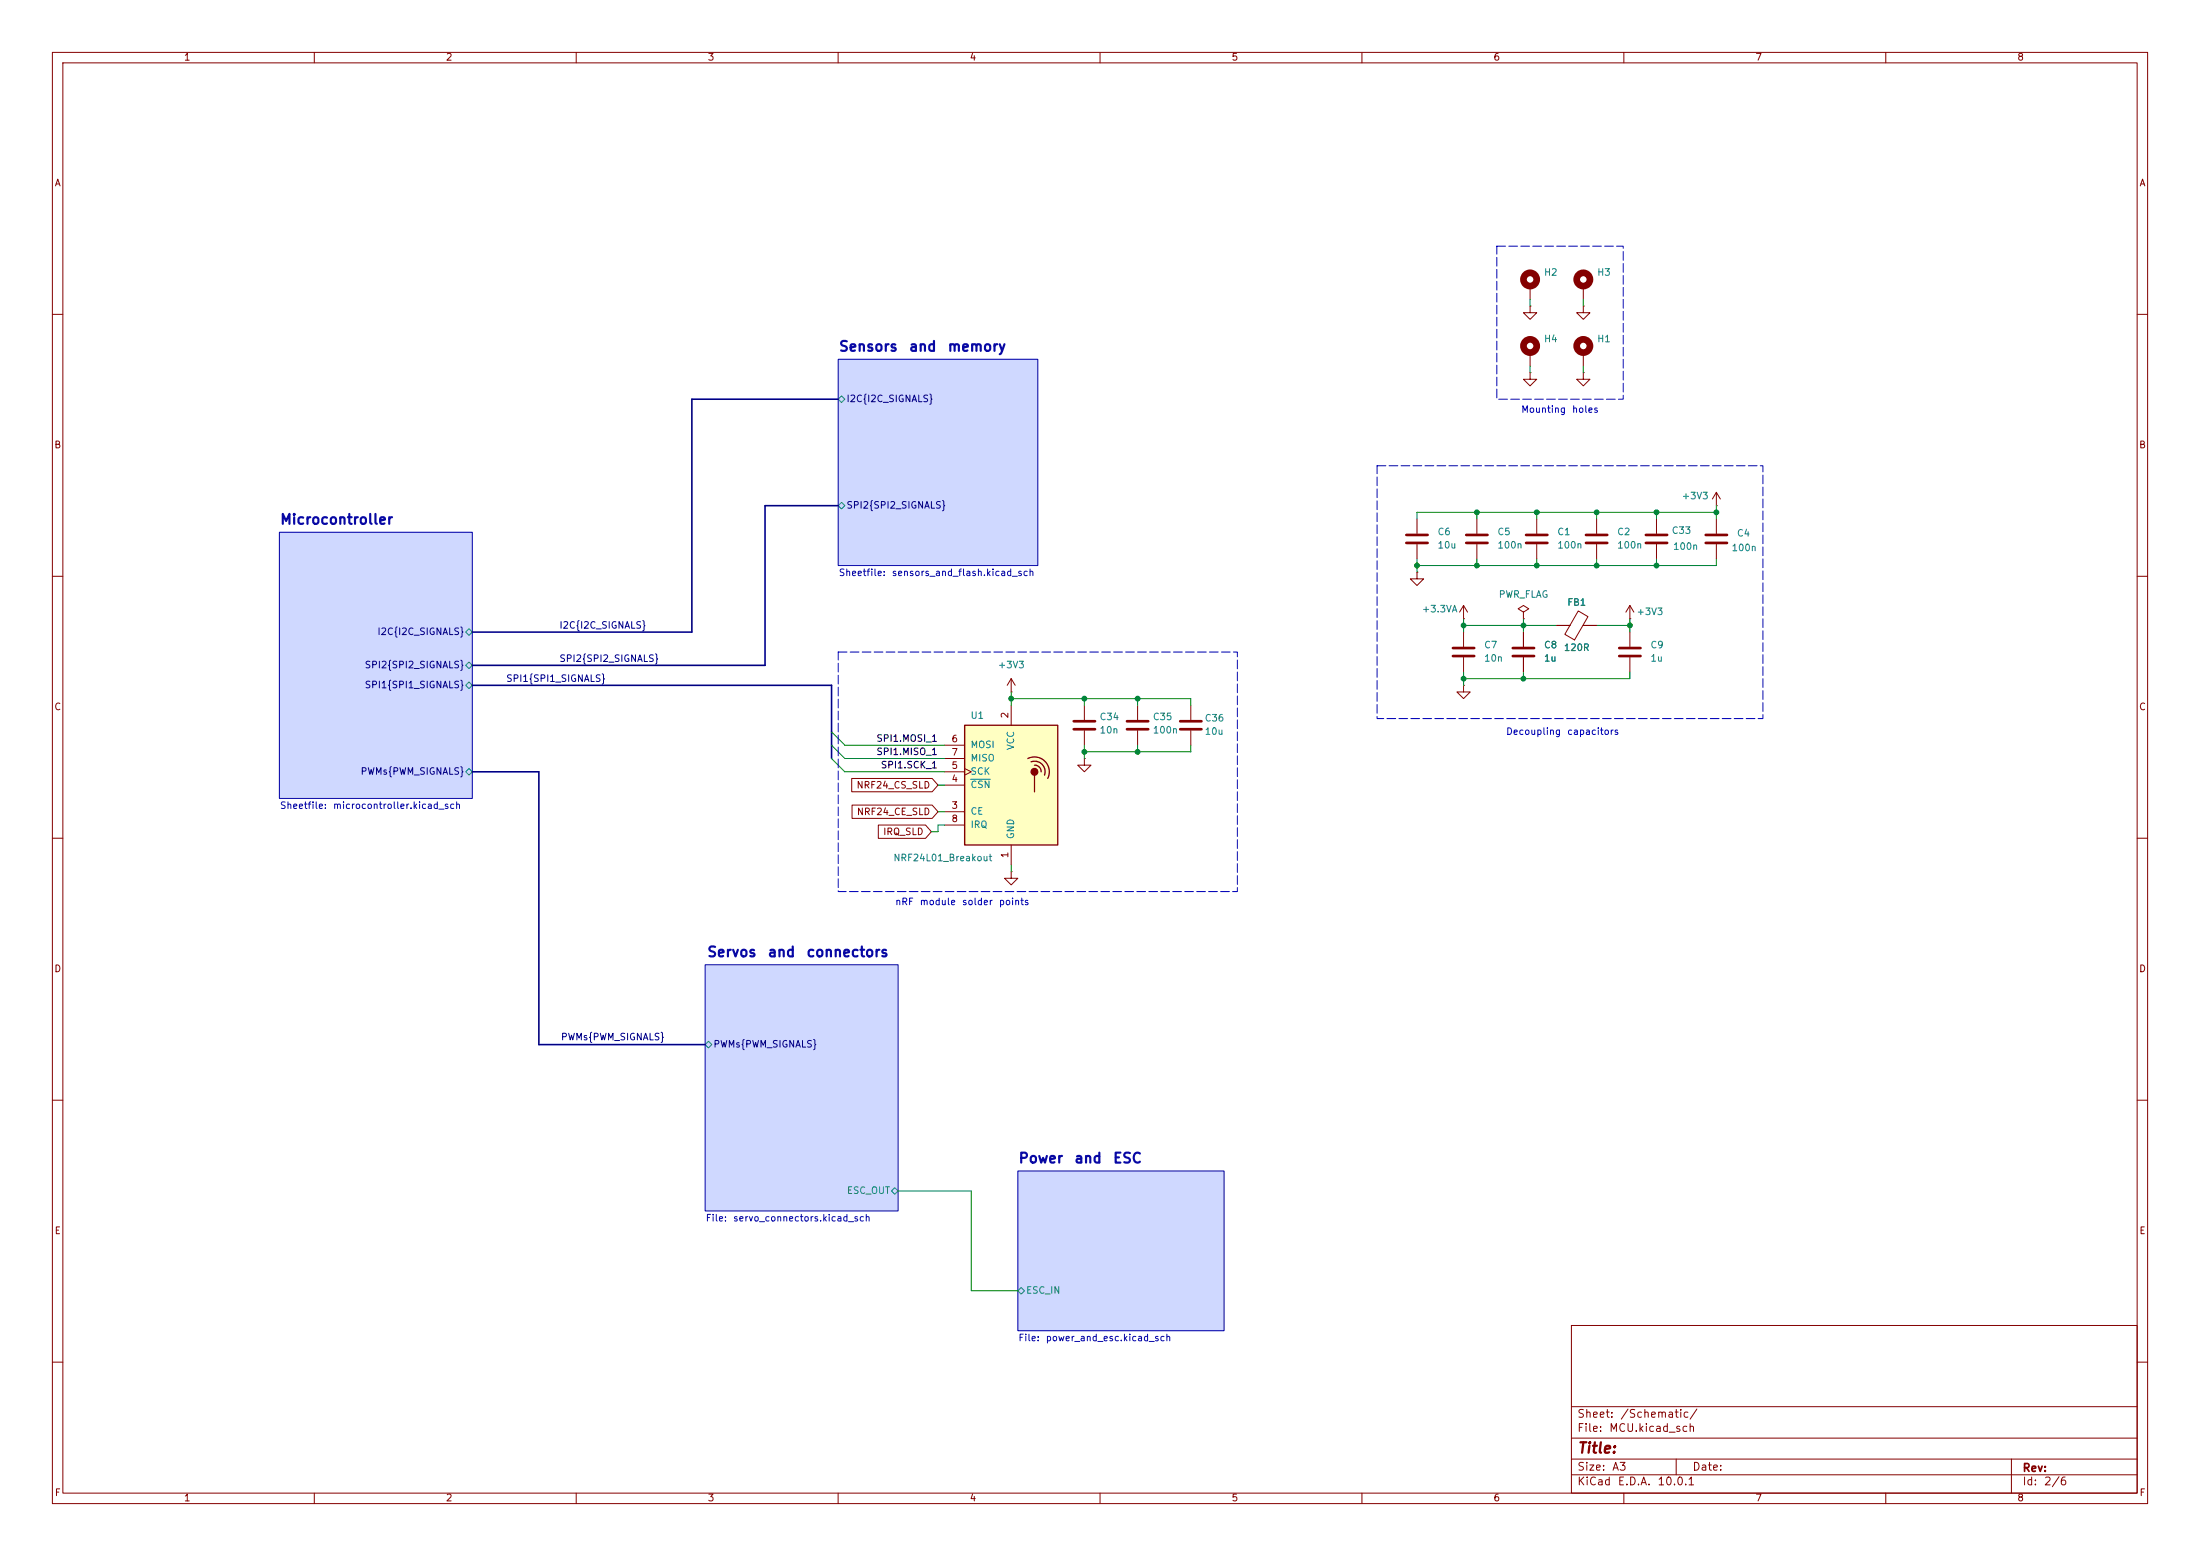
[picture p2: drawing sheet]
<svg xmlns="http://www.w3.org/2000/svg" width="420mm" height="297mm" viewBox="0 0 420 297" stroke-linecap="round" stroke-linejoin="round" font-family="sans-serif">
<g fill="none" stroke="#840000" stroke-width=".19">
<path d="M10 10h400v277h-400zM12 12h396v273h-396zM60 10v2M110 10v2M160 10v2M210 10v2M260 10v2M310 10v2M360 10v2M10 60h2M408 60h2M281.9 99.1v2.8"/>
<path d="M10 110h2M281.9 103.9v2.8M408 110h2M193 132.1h.1M193 129.5l.8 1.3M193 129.5l-.7 1.3M193 129.5v2.6M217.2 134.6v2.8M217.2 139.4v2.8M227.3 134.6v2.8M227.3 139.4v2.8M10 160h2"/>
<path d="M207 144.8v1.3h-1.3l1.3 1.2 1.3-1.2h-1.3M207 144.8h.1M408 160h2M10 210h2M408 210h2M300 253h108v32h-108zM10 260h2M300 278.5h108M300 274.5h108M300 268.5h108M320 278.5v3M384 278.5v6.5"/>
<path d="M408 260h2M60 285v2M110 285v2M160 285v2M210 285v2M260 285v2M300 281.5h108M310 285v2M360 285v2"/>
</g>
<g fill="#cfd8ff" stroke="#cfd8ff" stroke-width=".19">
<path d="M194.3 223.5h39.4v30.5h-39.4z"/>
<path d="M134.6 184.2h36.8v46.9h-36.8z"/>
<path d="M53.3 101.6h36.9v50.8h-36.9z"/>
<path d="M160 68.6h38.1v39.4h-38.1z"/>
</g>
<path d="M160 68.6h38.1v39.4h-38.1zM53.3 101.6h36.9v50.8h-36.9zM134.6 184.2h36.8v46.9h-36.8zM194.3 223.5h39.4v30.5h-39.4z" fill="none" stroke="#0808a2" stroke-width=".19"/>
<path d="M160 76.2l.7-.6 .6 .6-.6 .6zM160 96.5l.7-.6 .6 .6-.6 .7zM88.9 130.8l.6-.6 .7 .6-.7 .6zM88.9 127l.6-.6 .7 .6-.7 .6zM88.9 120.7l.6-.7 .7 .7-.7 .6zM89.5 146.7l.7 .6-.7 .7-.6-.7zM134.6 199.4l.7-.6 .6 .6-.6 .6zM170.2 227.3l.6-.6 .6 .6-.6 .7zM194.9 245.7l.7 .7-.7 .6-.6-.6z" fill="none" stroke="#008484" stroke-width=".19"/>
<path d="M279.9 102.1h4.1M279.9 103.6h4.1M215.1 137.7h4.1M215.1 139.2h4.1M225.3 137.7h4.1M225.3 139.2h4.1" fill="none" stroke="#840000" stroke-width=".51"/>
<path d="M184.1 138.4h17.8v22.9h-17.8z" fill="#ffffc2"/>
<path d="M184.1 138.4h17.8v22.9h-17.8zM196.2 144.8a2.84 2.84 0 0 1 3.3 .5 2.84 2.84 0 0 1 .5 3.3M196.8 145.4a1.99 1.99 0 0 1 2.1 .5 1.99 1.99 0 0 1 .5 2.1M197.5 146.1a1.23 1.23 0 0 1 1.3 1.2M197.5 148v3.1" fill="none" stroke="#840000" stroke-width=".25"/>
<circle cx="197.5" cy="147.3" r=".63" fill="#840000" stroke="#840000" stroke-width=".25"/>
<g fill="none" stroke="#840000" stroke-width=".19">
<path d="M292.1 58.4v1.3h1.3l-1.3 1.3-1.3-1.3h1.3M292.1 58.4h.1M292.1 54.6v2.6M302.3 58.4v1.3h1.2l-1.2 1.3-1.3-1.3h1.3M302.3 58.4h.1M302.3 54.6v2.6M292.1 71.1v1.3h1.3l-1.3 1.3-1.3-1.3h1.3M292.1 71.1h.1M292.1 67.3v2.6M302.3 71.1v1.3h1.2l-1.2 1.3-1.3-1.3h1.3M302.3 71.1h.1M302.3 67.3v2.6"/>
<path d="M270.5 99.1v2.8M293.4 99.1v2.8M304.8 99.1v2.8M316.2 99.1v2.8M327.7 96.5h.1M327.7 94v2.5M327.7 99.1v2.8M327.7 94l-.8 1.3M327.7 94l.7 1.3M270.5 109.2v1.3h1.3l-1.3 1.3-1.3-1.3h1.3M270.5 109.2h.1M270.5 103.9v2.8"/>
<path d="M279.4 118.1h.1M279.4 115.6l-.8 1.2M279.4 115.6l.8 1.2M279.4 115.6v2.5M290.8 116.8l1-.6-1-.6-1 .6 1 .6v1.3M290.8 118.1h.1M293.4 103.9v2.8M297.2 119.4h2.5M301.3 116.6l1.8 1.1-2.5 4.4-1.9-1zM302.2 119.4h2.6M304.8 103.9v2.8M311.1 118.1h.1"/>
<path d="M311.1 115.6v2.5M311.1 115.6l-.7 1.2M311.1 115.6l.8 1.2M316.2 103.9v2.8M327.7 103.9v2.8M193 134.6v3.8M207 134.6v2.8M207 139.4v2.8M279.4 130.8v1.3h1.3l-1.3 1.3-1.3-1.3h1.3M279.4 130.8h.1M279.4 120.7v2.7M279.4 125.5v2.8"/>
<path d="M290.8 120.7v2.7M290.8 125.5v2.8M311.1 120.7v2.7M311.1 125.5v2.8M162.6 148.6h15.4l1.1 1.3-1.1 1.2h-15.4zM162.7 153.7h15.3l1.1 1.2-1.1 1.3h-15.3zM167.7 157.5h9l1.1 1.3-1.1 1.2h-9zM180.3 154.9h3.8M180.3 149.9h3.8M180.3 147.3h3.8M180.3 142.2h3.8M180.3 144.8h3.8"/>
<path d="M180.3 157.5h3.8M184.1 146.7l1.3 .6-1.3 .7M193 166.4v1.2h-1.2l1.2 1.3 1.3-1.3h-1.3M193 166.4h.1M193 161.3v3.8"/>
</g>
<path d="M185.3 148.8h3.8" fill="none" stroke="#008484" stroke-width=".19"/>
<g fill="none" stroke="#840000" stroke-width="1.3">
<circle cx="292.1" cy="53.3" r="1.27"/>
<circle cx="302.3" cy="53.3" r="1.27"/>
<circle cx="292.1" cy="66" r="1.27"/>
<circle cx="302.3" cy="66" r="1.27"/>
</g>
<g fill="none" stroke="#840000" stroke-width=".51">
<path d="M268.5 102.1h4M268.5 103.6h4M291.3 102.1h4.1M291.3 103.6h4.1M302.8 102.1h4M302.8 103.6h4M314.2 102.1h4.1M314.2 103.6h4.1M325.6 102.1h4.1M325.6 103.6h4.1M205 137.7h4M205 139.2h4"/>
<path d="M277.4 123.7h4M277.4 125.2h4M288.8 123.7h4.1M288.8 125.2h4.1M309.1 123.7h4.1M309.1 125.2h4.1"/>
</g>
<path d="M160 76.2h-27.9v44.5h-41.9M160 96.5h-14v30.5h-55.8M90.2 130.8h68.5v14M90.2 147.3h12.7v52.1h31.7" fill="none" stroke="#000084" stroke-width=".3"/>
<g fill="none" stroke="#008400" stroke-width=".19">
<path d="M292.1 57.2v1.2M302.3 57.2v1.2M292.1 69.9v1.2M302.3 69.9v1.2M281.9 97.8v1.3M293.4 97.8v1.3M304.8 97.8v1.3M316.2 97.8v1.3M327.7 97.8h-57.2v1.3M327.7 96.5v2.6M270.5 106.7v2.5M279.4 119.4h17.8"/>
<path d="M279.4 118.1v2.6M281.9 106.7v1.3M290.8 118.1v2.6M293.4 106.7v1.3M304.8 119.4h6.3M304.8 106.7v1.3M311.1 118.1v2.6M316.2 106.7v1.3M327.7 106.7v1.3h-57.2M158.7 139.7l2.6 2.5h19M193 132.1v2.5M193 133.4h34.3v1.2"/>
<path d="M207 133.4v1.2M217.2 133.4v1.2M279.4 128.3v2.5M290.8 128.3v1.2M311.1 128.3v1.2h-31.7M158.7 142.2l2.6 2.6h19M158.7 144.8l2.6 2.5h19M179.1 149.9h1.2M179.1 154.9h1.2M180.3 157.5h-1.2v1.3h-1.3M207 142.2v2.6M217.2 142.2v1.3"/>
<path d="M227.3 142.2v1.3h-20.3M193 165.1v1.3M171.4 227.3h14v19.1h8.9"/>
</g>
<path d="M285.7 47h24.2v29.2h-24.2zM262.9 88.9h73.6v48.3h-73.6zM160 124.5h76.2v45.7h-76.2z" fill="none" stroke="#0000c2" stroke-width=".19" stroke-dasharray="1.7 .6"/>
<g fill="#008400" stroke="#008400" stroke-width=".19">
<circle cx="327.7" cy="97.8" r=".46"/>
<circle cx="316.2" cy="97.8" r=".46"/>
<circle cx="304.8" cy="97.8" r=".46"/>
<circle cx="281.9" cy="97.8" r=".46"/>
<circle cx="293.4" cy="97.8" r=".46"/>
<circle cx="217.2" cy="133.4" r=".46"/>
<circle cx="281.9" cy="108" r=".46"/>
<circle cx="217.2" cy="143.5" r=".46"/>
<circle cx="207" cy="133.4" r=".46"/>
<circle cx="207" cy="143.5" r=".46"/>
<circle cx="270.5" cy="108" r=".46"/>
<circle cx="279.4" cy="119.4" r=".46"/>
<circle cx="290.8" cy="119.4" r=".46"/>
<circle cx="279.4" cy="129.5" r=".46"/>
<circle cx="290.8" cy="129.5" r=".46"/>
<circle cx="311.1" cy="119.4" r=".46"/>
<circle cx="316.2" cy="108" r=".46"/>
<circle cx="304.8" cy="108" r=".46"/>
<circle cx="293.4" cy="108" r=".46"/>
<circle cx="193" cy="133.4" r=".46"/>
</g>
<text font-size="2" fill="#840000" x="301" y="277.9">Title:</text>
<g font-size="1.9" fill="#0808a2">
<text x="160" y="67.6">Sensors</text>
<text x="173.4" y="67.6">and</text>
<text x="180.8" y="67.6">memory</text>
<text x="53.3" y="100.6">Microcontroller</text>
<text x="134.9" y="183.1">Servos</text>
<text x="146.4" y="183.1">and</text>
<text x="153.8" y="183.1">connectors</text>
<text x="194.3" y="222.5">Power</text>
<text x="205" y="222.5">and</text>
<text x="212.3" y="222.5">ESC</text>
</g>
<g font-size="1.5" fill="#840000">
<text x="301" y="273.7">File:</text>
<text x="301" y="271">Sheet:</text>
<text x="307.1" y="273.7">MCU.kicad_sch</text>
<text x="309.2" y="271">/Schematic/</text>
<text x="301" y="281.1">Size:</text>
<text x="307.6" y="281.1">A3</text>
<text x="323" y="281.1">Date:</text>
<text x="386" y="281.3">Rev:</text>
<text x="301" y="283.9">KiCad</text>
<text x="308.7" y="283.9">E.D.A.</text>
<text x="316.3" y="283.9">10.0.1</text>
<text x="386" y="283.9">Id:</text>
<text x="390.1" y="283.9">2/6</text>
</g>
<g font-size="1.3" fill="#840000">
<text x="35" y="11.9">1</text>
<text x="85" y="11.9">2</text>
<text x="135" y="11.9">3</text>
<text x="185" y="11.9">4</text>
<text x="235" y="11.9">5</text>
<text x="285" y="11.9">6</text>
<text x="335" y="11.9">7</text>
<text x="385" y="11.9">8</text>
<text x="10.3" y="35.9">A</text>
<text x="408.3" y="35.9">A</text>
<text x="10.3" y="85.9">B</text>
<text x="408.2" y="85.9">B</text>
<text x="10.3" y="135.9">C</text>
<text x="192.8" y="137.2" transform="rotate(-90 192.8 137.2)">2</text>
<text x="408.2" y="135.9">C</text>
<text x="181.5" y="142">6</text>
<text x="181.5" y="149.6">4</text>
<text x="181.5" y="147.1">5</text>
<text x="181.5" y="144.5">7</text>
<text x="163.4" y="150.8">NRF24_CS_SLD</text>
<text x="163.5" y="155.9">NRF24_CE_SLD</text>
<text x="181.5" y="154.7">3</text>
<text x="168.5" y="159.7">IRQ_SLD</text>
<text x="181.5" y="157.2">8</text>
<text x="192.8" y="163.9" transform="rotate(-90 192.8 163.9)">1</text>
<text x="10.3" y="185.9">D</text>
<text x="408.2" y="185.9">D</text>
<text x="10.3" y="235.9">E</text>
<text x="408.3" y="235.9">E</text>
<text x="10.3" y="285.9">F</text>
<text x="35" y="286.9">1</text>
<text x="85" y="286.9">2</text>
<text x="135" y="286.9">3</text>
<text x="185" y="286.9">4</text>
<text x="235" y="286.9">5</text>
<text x="285" y="286.9">6</text>
<text x="335" y="286.9">7</text>
<text x="385" y="286.9">8</text>
<text x="408.3" y="285.9">F</text>
</g>
<g font-size="1.3" fill="#008484">
<text x="294.6" y="52.9">H2</text>
<text x="304.8" y="52.9">H3</text>
<text x="294.6" y="65.6">H4</text>
<text x="304.8" y="65.6">H1</text>
<text x="321" y="95.6">+3V3</text>
<text x="274.3" y="102.5">C6</text>
<text x="274.3" y="105">10u</text>
<text x="285.8" y="102.5">C5</text>
<text x="285.8" y="105">100n</text>
<text x="297.2" y="102.5">C1</text>
<text x="297.2" y="105">100n</text>
<text x="308.6" y="102.5">C2</text>
<text x="308.6" y="105">100n</text>
<text x="319" y="102.2">C33</text>
<text x="319.3" y="105.3">100n</text>
<text x="330.5" y="105.5">100n</text>
<text x="331.5" y="102.7">C4</text>
<text x="271.3" y="117.2">+3.3VA</text>
<text x="286" y="114.4">PWR_FLAG</text>
<text x="299.1" y="115.9">FB1</text>
<text x="312.3" y="117.7">+3V3</text>
<text x="283.2" y="124.1">C7</text>
<text x="294.6" y="124.1">C8</text>
<text x="298.4" y="124.6">120R</text>
<text x="315" y="124.1">C9</text>
<text x="190.4" y="127.9">+3V3</text>
<text x="283.2" y="126.6">10n</text>
<text x="294.6" y="126.6">1u</text>
<text x="315" y="126.6">1u</text>
<text x="185.2" y="137.5">U1</text>
<text x="209.8" y="137.8">C34</text>
<text x="220" y="137.8">C35</text>
<text x="185.2" y="143.1">MOSI</text>
<text x="193.9" y="143.3" transform="rotate(-90 193.9 143.3)">VCC</text>
<text x="209.8" y="140.3">10n</text>
<text x="220" y="140.3">100n</text>
<text x="229.9" y="138">C36</text>
<text x="229.9" y="140.6">10u</text>
<text x="185.2" y="148.2">SCK</text>
<text x="185.2" y="145.6">MISO</text>
<text x="185.2" y="155.8">CE</text>
<text x="185.2" y="150.7">CSN</text>
<text x="185.2" y="158.3">IRQ</text>
<text x="193.9" y="160.3" transform="rotate(-90 193.9 160.3)">GND</text>
<text x="170.4" y="164.7">NRF24L01_Breakout</text>
<text x="161.6" y="228.2">ESC_OUT</text>
<text x="195.8" y="247.2">ESC_IN</text>
</g>
<g font-size="1.3" fill="#000084">
<text x="161.5" y="77.1">I2C{I2C_SIGNALS}</text>
<text x="161.5" y="97.4">SPI2{SPI2_SIGNALS}</text>
<text x="71.9" y="121.5">I2C{I2C_SIGNALS}</text>
<text x="106.7" y="120.3">I2C{I2C_SIGNALS}</text>
<text x="69.5" y="131.7">SPI1{SPI1_SIGNALS}</text>
<text x="69.5" y="127.9">SPI2{SPI2_SIGNALS}</text>
<text x="96.5" y="130.5">SPI1{SPI1_SIGNALS}</text>
<text x="106.7" y="126.7">SPI2{SPI2_SIGNALS}</text>
<text x="68.7" y="148.2">PWMs{PWM_SIGNALS}</text>
<text x="107" y="198.9">PWMs{PWM_SIGNALS}</text>
<text x="136.1" y="200.3">PWMs{PWM_SIGNALS}</text>
</g>
<g font-size="1.3" fill="#0000c2">
<text x="290.3" y="79.1">Mounting</text>
<text x="300" y="79.1">holes</text>
<text x="287.4" y="140.6">Decoupling</text>
<text x="299.1" y="140.6">capacitors</text>
<text x="170.8" y="173.1">nRF</text>
<text x="175.5" y="173.1">module</text>
<text x="183.5" y="173.1">solder</text>
<text x="190.6" y="173.1">points</text>
</g>
<g font-size="1.3" fill="#0808a2">
<text x="160" y="110.3">Sheetfile:</text>
<text x="170.1" y="110.3">sensors_and_flash.kicad_sch</text>
<text x="53.3" y="154.7">Sheetfile:</text>
<text x="63.5" y="154.7">microcontroller.kicad_sch</text>
<text x="134.6" y="233.5">File:</text>
<text x="139.8" y="233.5">servo_connectors.kicad_sch</text>
<text x="194.3" y="256.3">File:</text>
<text x="199.5" y="256.3">power_and_esc.kicad_sch</text>
</g>
<g font-size="1.3">
<text x="167.2" y="141.9">SPI1.MOSI_1</text>
<text x="167.2" y="144.4">SPI1.MISO_1</text>
<text x="168" y="147">SPI1.SCK_1</text>
</g>
</svg>
